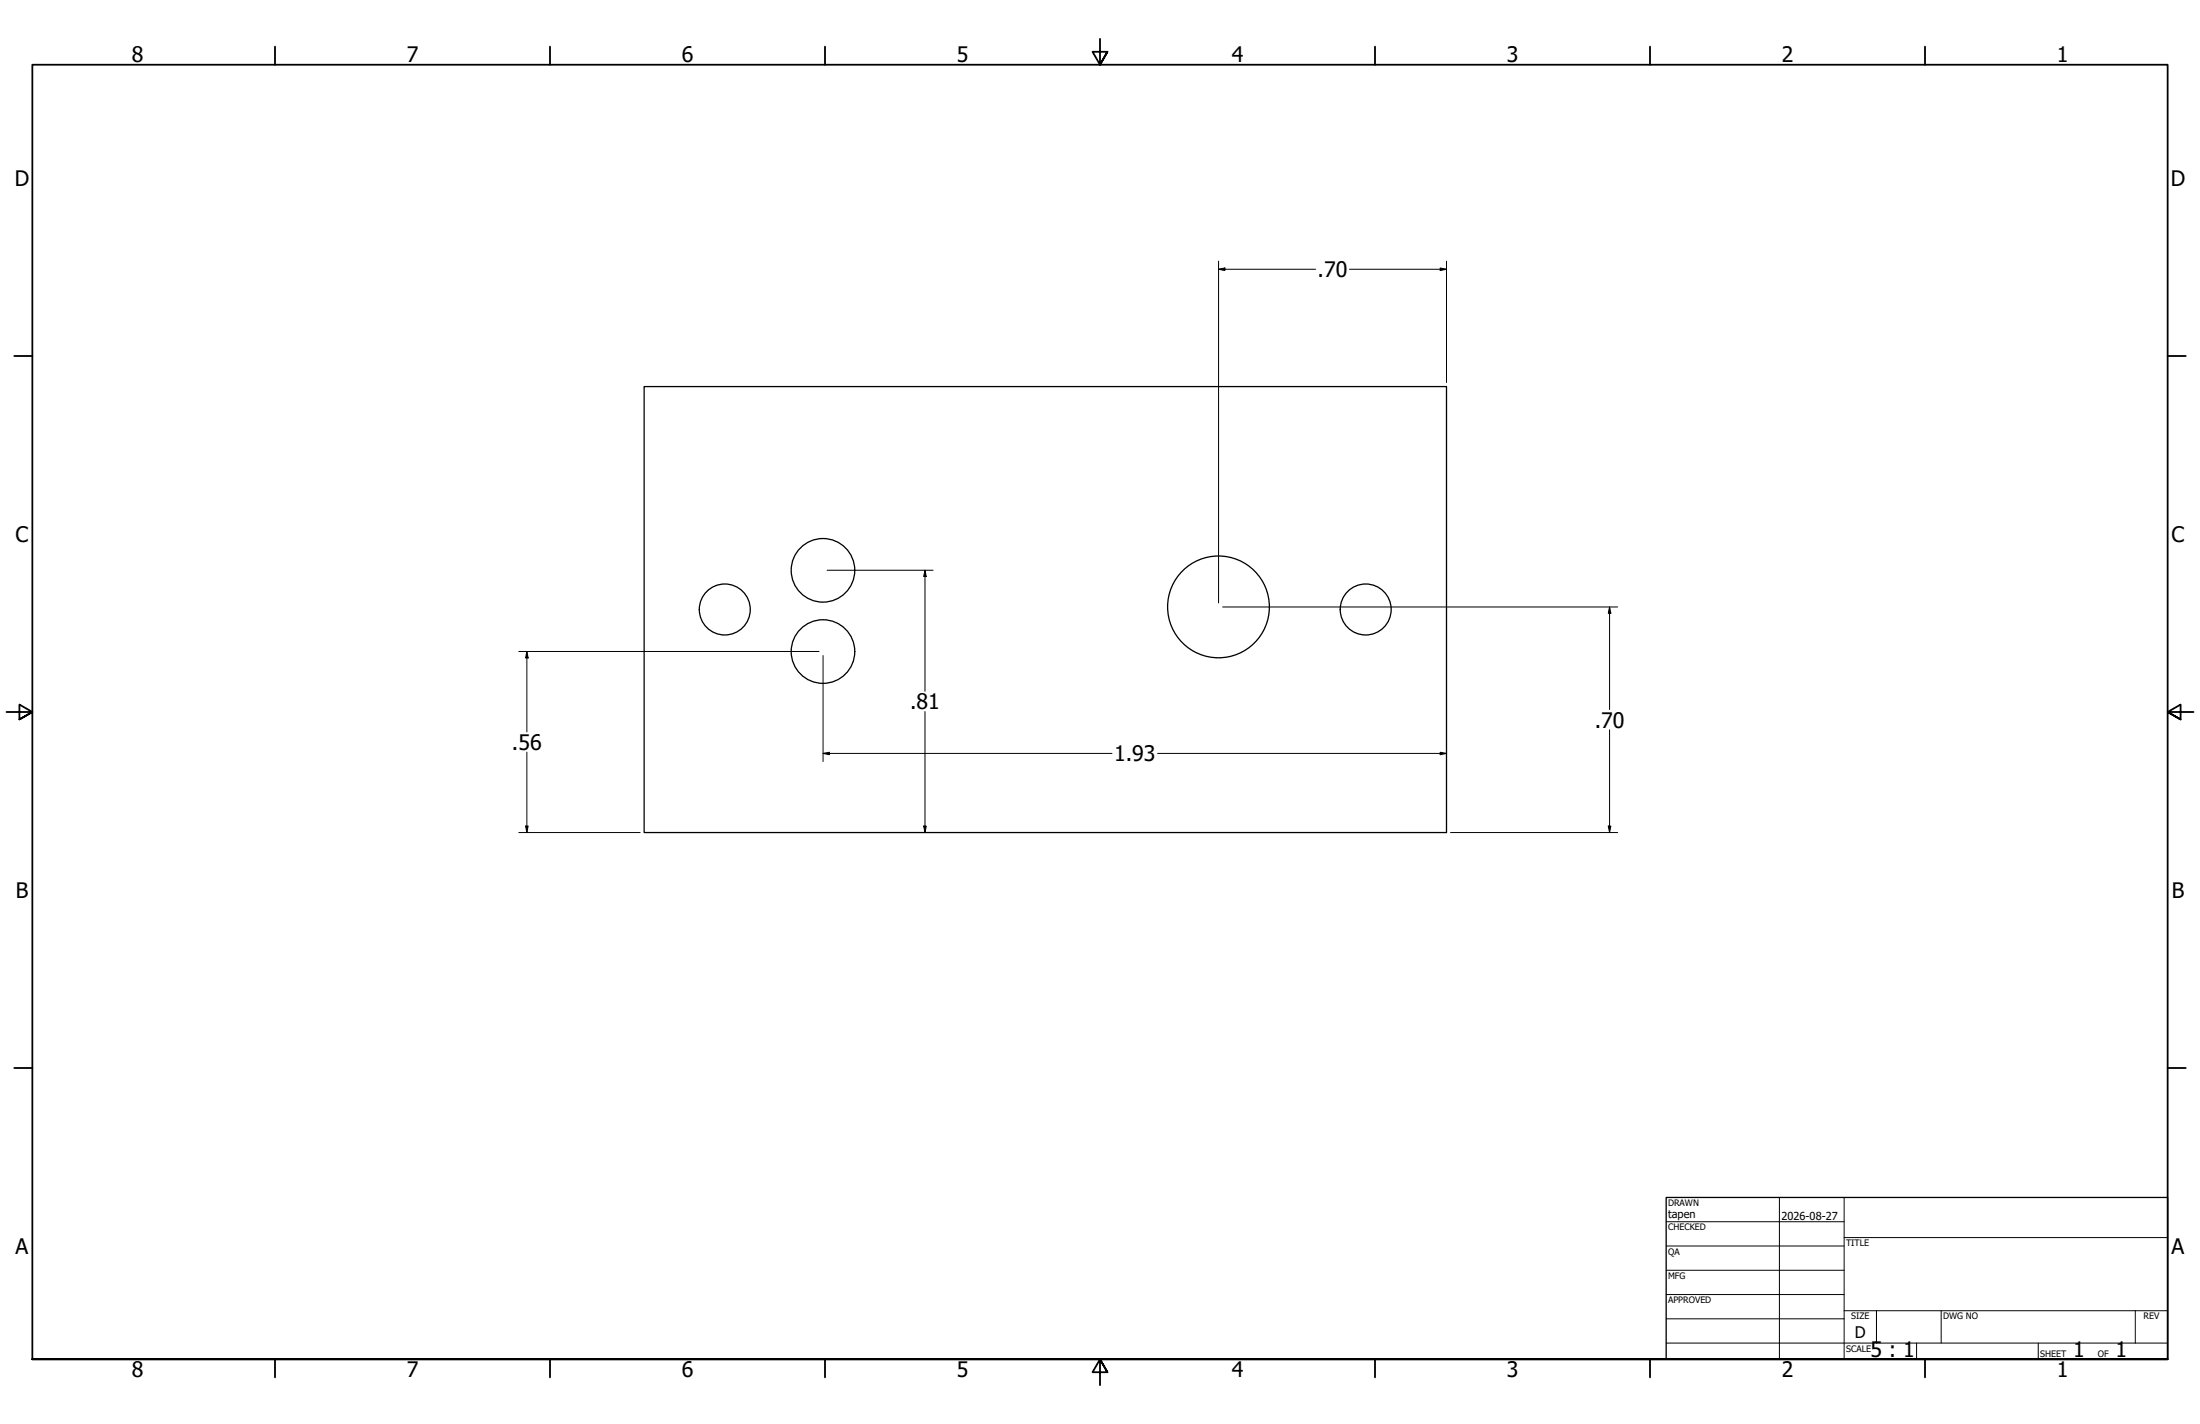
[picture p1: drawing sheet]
<svg xmlns="http://www.w3.org/2000/svg" width="864mm" height="559mm" viewBox="0 0 864 559" stroke-linecap="round" stroke-linejoin="round" font-family="sans-serif">
<!-- layer: Visible (ANSI) -->
<g fill="none" stroke="#000" stroke-width=".51">
<path d="M252.9 151.7h314.9v175h-314.9z"/>
<circle cx="284.5" cy="239.2" r="10"/>
<circle cx="323.1" cy="223.8" r="12.5"/>
<circle cx="478.3" cy="238.2" r="20"/>
<circle cx="536.1" cy="239.2" r="10"/>
<circle cx="323.1" cy="255.7" r="12.5"/>
</g>
<!-- layer: Border (ANSI) -->
<g fill="none" stroke="#000" stroke-width=".7">
<path d="M107.9 18.3v7.1M215.9 18.3v7.1M323.8 18.3v7.1M431.8 15.2v10.2l-2.9-5.1h5.8l-2.9 5.1 2.9-5.1M539.8 18.3v7.1M647.7 18.3v7.1M755.6 18.3v7.1M5.6 139.7h7.1M850.9 139.7h7.1M2.5 279.4h10.2l-5.1-2.9v5.8l5.1-2.9-5.1 2.9M861.1 279.4h-10.2l5.1-2.9v5.8l-5.1-2.9 5.1 2.9M5.6 419.1h7.1"/>
<path d="M850.9 419.1h7.1M12.7 533.4v-508h838.2v508h-838.2h838.2M107.9 533.4v7.1M215.9 533.4v7.1M323.8 533.4v7.1M434.7 538.5l-2.9-5.1 2.9 5.1h-5.8l2.9-5.1v10.2M539.8 533.4v7.1M647.7 533.4v7.1M755.6 533.4v7.1"/>
</g>
<!-- layer: Title (ANSI) -->
<g fill="none" stroke="#000" stroke-width=".39">
<path d="M654 479.4h69.9M698.5 469.9v63.5M723.9 469.9v63.5M654 488.9h69.9M654 498.5h69.9M723.9 485.6h127M654 508h69.9M654 517.5h69.9M723.9 514.3h127M736.6 514.3v12.7M762 514.3v12.7M838.2 514.3v12.7"/>
<path d="M654 527h196.9M752.3 527v6.4M800.1 527v6.4"/>
</g>
<path d="M654 469.9h196.9v63.5h-196.9z" fill="none" stroke="#000" stroke-width=".51"/>
<!-- layer: Dimension (ANSI) -->
<g fill="none" stroke="#000" stroke-width=".39">
<path d="M478.3 105.7l2.5-.5v1zM478.3 105.7h38.1M478.3 102.5v134.1M529.7 105.7h38.1M565.3 105.2l2.5 .5-2.5 .5zM567.8 102.5v47.6M324.7 223.8h41.6M363.1 223.8l.5 2.5h-1zM363.1 223.8v47.5M479.9 238.2h155.1M631.8 238.2l.5 2.5h-1zM631.8 238.2v40.2"/>
<path d="M203.6 255.7h117.9M206.8 255.7l.5 2.5h-1zM206.8 255.7v31.5M323.1 257.2v41.6M363.1 279.2v47.5M206.8 295.1v31.6M323.1 295.7l2.5-.5v1zM323.1 295.7h113.4M454.4 295.7h113.4M565.3 295.2l2.5 .5-2.5 .5zM631.8 286.4v40.3M203.6 326.7h47.7"/>
<path d="M206.3 324.2h1l-.5 2.5zM362.6 324.2h1l-.5 2.5zM569.4 326.7h65.6M631.3 324.2h1l-.5 2.5z"/>
</g>
<path d="M478.3 105.7l2.5-.5v1zM565.3 105.2l2.5 .5-2.5 .5zM363.1 223.8l.5 2.5h-1zM206.8 255.7l.5 2.5h-1zM631.8 238.2l.5 2.5h-1zM323.1 295.7l2.5-.5v1zM565.3 295.2l2.5 .5-2.5 .5zM206.3 324.2h1l-.5 2.5zM362.6 324.2h1l-.5 2.5zM631.3 324.2h1l-.5 2.5z" fill="#000"/>
<g font-size="8.4">
<text x="51.7" y="24.4">8</text>
<text x="159.6" y="24.4">7</text>
<text x="267.6" y="24.4">6</text>
<text x="375.5" y="24.4">5</text>
<text x="483.5" y="24.4">4</text>
<text x="591.4" y="24.4">3</text>
<text x="699.4" y="24.4">2</text>
<text x="807.3" y="24.4">1</text>
<text x="5.8" y="72.9">D</text>
<text x="852.1" y="72.9">D</text>
<text x="517.2" y="108.7">.70</text>
<text x="6.1" y="212.6">C</text>
<text x="852.4" y="212.6">C</text>
<text x="357.3" y="278.3">.81</text>
<text x="626" y="285.5">.70</text>
<text x="201" y="294.2">.56</text>
<text x="437.3" y="298.7">1.93</text>
<text x="6.2" y="352.3">B</text>
<text x="852.5" y="352.3">B</text>
<text x="6.1" y="492">A</text>
<text x="852.4" y="492">A</text>
<text x="734.3" y="532.5">5 : 1</text>
<text x="813.8" y="532.6">1</text>
<text x="830.5" y="532.6">1</text>
<text x="51.7" y="540.5">8</text>
<text x="159.6" y="540.5">7</text>
<text x="267.6" y="540.5">6</text>
<text x="375.5" y="540.5">5</text>
<text x="483.5" y="540.5">4</text>
<text x="591.4" y="540.5">3</text>
<text x="699.4" y="540.5">2</text>
<text x="807.3" y="540.5">1</text>
</g>
<text font-size="6.3" x="728.1" y="524.9">D</text>
<g font-size="4.3">
<text x="654.8" y="477.8">tapen</text>
<text x="699.3" y="478.6">2026-08-27</text>
</g>
<g font-size="3.5">
<text x="654.8" y="473.2">DRAWN</text>
<text x="654.8" y="482.8">CHECKED</text>
<text x="724.7" y="488.9">TITLE</text>
<text x="654.8" y="492.3">QA</text>
<text x="654.8" y="501.8">MFG</text>
<text x="654.8" y="511.4">APPROVED</text>
<text x="726.7" y="517.7">SIZE</text>
<text x="762.8" y="517.7">DWG NO</text>
<text x="841.4" y="517.7">REV</text>
<text x="724.7" y="530.4">SCALE</text>
<text x="800.9" y="532.6">SHEET</text>
<text x="823.5" y="532.6">OF</text>
</g>
</svg>
